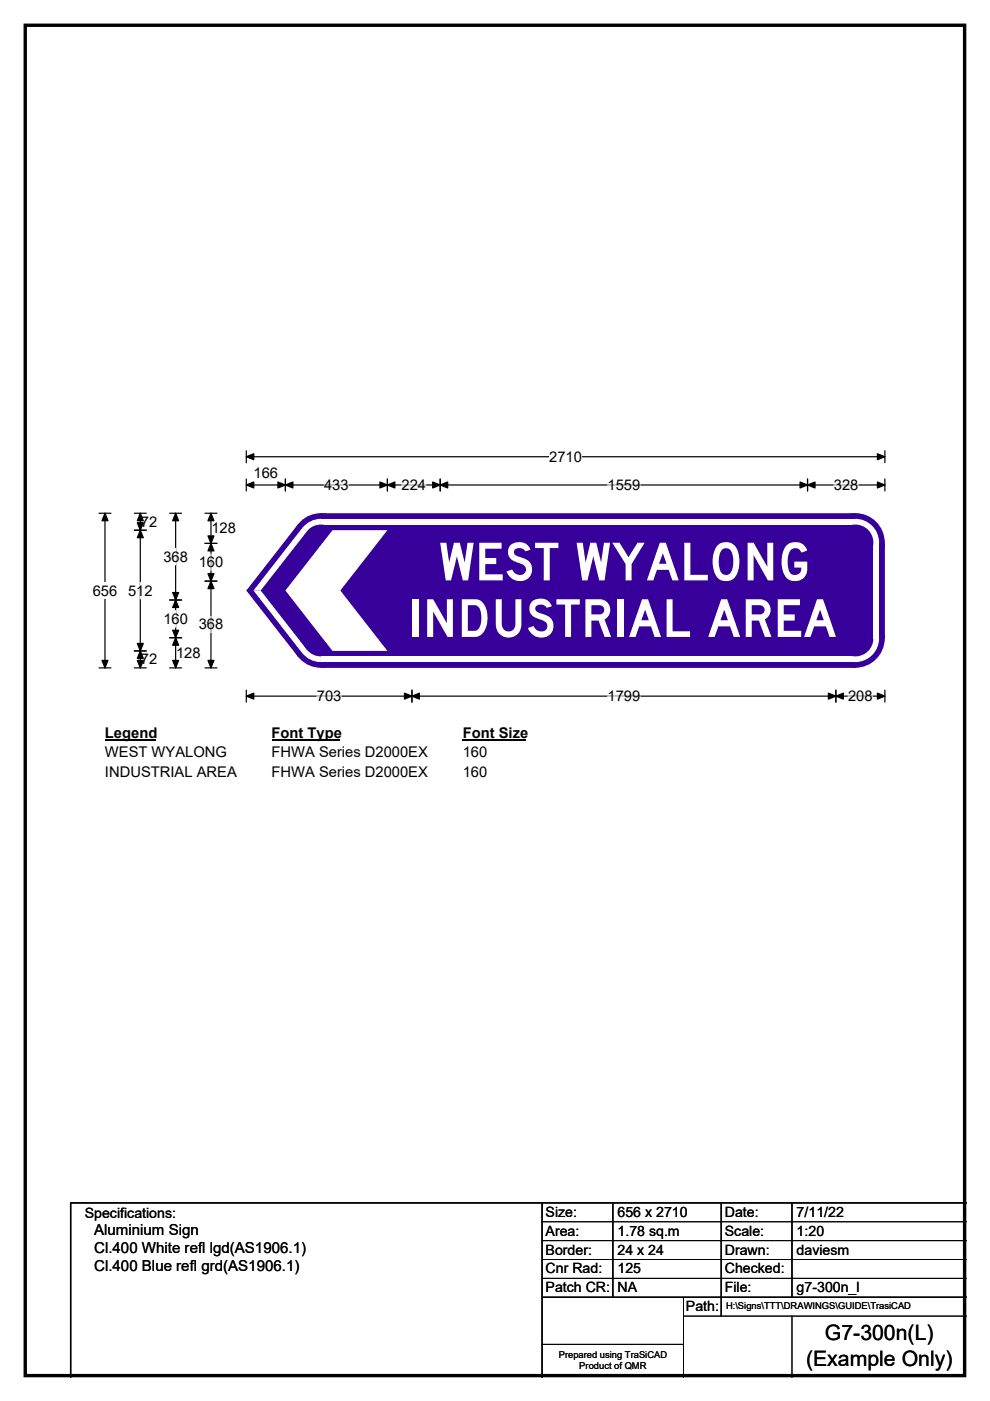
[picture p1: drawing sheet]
<svg xmlns="http://www.w3.org/2000/svg" width="210mm" height="297mm" viewBox="0 0 210 297" stroke-linecap="round" stroke-linejoin="round" font-family="sans-serif">
<path d="M5.4 5.4h199.2v286.3h-199.2z" fill="none" stroke="#000" stroke-width=".72"/>
<path d="M52.2 96.8h135.5M52.2 95.6v2.5M187.7 95.6v2.5" fill="none" stroke="#000" stroke-width=".25"/>
<path d="M52.2 96.8l1.6-.6v1.3zM186.1 96.2l1.6 .6-1.6 .7z" fill="#000" stroke="#000" stroke-width=".25"/>
<path d="M116.5 95.1h6.9v3.5h-6.9z" fill="#fff"/>
<g fill="none" stroke="#000" stroke-width=".25">
<path d="M21 108.8h2.5M22.3 108.8v32.8M52.2 102.8h135.5M52.2 101.6v2.5M60.5 101.6v2.5M82.2 101.6v2.5M93.4 101.6v2.5M171.3 101.6v2.5M187.7 101.6v2.5M21 141.6h2.5M52.2 146.3v2.6M52.2 147.6h135.5"/>
<path d="M87.4 146.3v2.6M177.3 146.3v2.6M187.7 146.3v2.6"/>
</g>
<g fill="#000" stroke="#000" stroke-width=".25">
<path d="M22.3 108.8l.6 1.6h-1.3zM52.2 102.8l1.6-.6v1.3zM60.5 102.8l1.6-.6v1.3zM58.9 102.2l1.6 .6-1.6 .7zM80.6 102.2l1.6 .6-1.6 .7zM82.2 102.8l1.6-.6v1.3zM91.8 102.2l1.6 .6-1.6 .7zM93.4 102.8l1.6-.6v1.3zM169.7 102.2l1.6 .6-1.6 .7zM171.3 102.8l1.6-.6v1.3zM186.1 102.2l1.6 .6-1.6 .7zM21.6 140h1.3l-.6 1.6z"/>
<path d="M52.2 147.6l1.6-.6v1.2zM87.4 147.6l1.6-.6v1.2zM85.8 147l1.6 .6-1.6 .6zM175.7 147l1.6 .6-1.6 .6zM177.3 147.6l1.6-.6v1.2zM186.1 147l1.6 .6-1.6 .6z"/>
</g>
<path d="M68.7 102.8h5.3M85.2 102.8h5.2M128.9 102.8h6.9M176.9 102.8h5.2M67.2 147.6h5.2M128.9 147.6h6.9M179.9 147.6h5.2" fill="none" stroke="#fff" stroke-width=".25"/>
<path d="M19.7 123.5h5.2v3.5h-5.2z" fill="#fff"/>
<g fill="none" stroke="#000" stroke-width=".25">
<path d="M28.5 112.4h2.5M28.5 108.8h2.5M29.8 108.8v32.8M36 108.8h2.5M37.3 108.8v32.8M43.5 108.8h2.5M43.5 115.2h2.5M44.7 108.8v32.8M28.5 138h2.5M36 127.2h2.5M36 135.2h2.5M43.5 123.2h2.5"/>
<path d="M28.5 141.6h2.5M36 141.6h2.5M43.5 141.6h2.5"/>
</g>
<g fill="#000" stroke="#000" stroke-width=".25">
<path d="M29.8 112.4l.6 1.6h-1.3zM29.8 108.8l.6 1.6h-1.3zM29.1 110.8h1.3l-.6 1.6zM37.3 108.8l.6 1.6h-1.3zM44.7 115.2l.7 1.6h-1.3zM44.7 108.8l.7 1.6h-1.3zM44.1 113.6h1.3l-.7 1.6zM29.1 136.4h1.3l-.6 1.6zM29.8 138l.6 1.6h-1.3zM37.3 127.2l.6 1.6h-1.3zM36.6 133.6h1.3l-.6 1.6zM36.6 125.6h1.3l-.6 1.6z"/>
<path d="M37.3 135.2l.6 1.6h-1.3zM44.1 121.6h1.3l-.7 1.6zM44.7 123.2l.7 1.6h-1.3zM29.1 140h1.3l-.6 1.6zM36.6 140h1.3l-.6 1.6zM44.1 140h1.3l-.7 1.6z"/>
</g>
<path d="M37.3 116.3v3.5M44.7 117.5v3.4M29.8 123.5v3.5M37.3 129.5v3.5M44.7 130.7v3.5" fill="none" stroke="#fff" stroke-width=".25"/>
<path d="M22.3 153.6h10.7v3.5h-10.7z" fill="#fff"/>
<path d="M22.3 156.9h10.7" fill="none" stroke="#000" stroke-width=".32"/>
<path d="M57.6 153.6h14.4v3.5h-14.4z" fill="#fff"/>
<path d="M57.6 156.9h14.4" fill="none" stroke="#000" stroke-width=".32"/>
<path d="M98.1 153.6h13.5v3.5h-13.5z" fill="#fff"/>
<path d="M98.1 156.9h13.5" fill="none" stroke="#000" stroke-width=".32"/>
<g fill="#fff">
<path d="M22.3 157.8h25.7v3.5h-25.7z"/>
<path d="M57.6 157.8h33.1v3.5h-33.1z"/>
<path d="M98.1 157.8h5.3v3.5h-5.3z"/>
<path d="M22.3 162h27.8v3.5h-27.8z"/>
<path d="M57.6 162h33.1v3.5h-33.1z"/>
<path d="M98.1 162h5.3v3.5h-5.3z"/>
</g>
<g fill="#37009b">
<path d="M63.2 111.2l4.9-2.4h113.3l6.3 6.3v20.3l-6.3 6.2h-113.3l-4.9-2.4-10.8-13.8v-.3z" fill-rule="evenodd"/>
<path d="M52.4 125h.3v.4h-.3z" fill-rule="evenodd"/>
<circle cx="68.1" cy="115" r="6.2"/>
<circle cx="68.1" cy="135.3" r="6.2"/>
<circle cx="181.4" cy="135.3" r="6.2"/>
<circle cx="181.4" cy="115" r="6.2"/>
</g>
<g fill="#fff">
<path d="M68.1 110h113.4v1.2h-113.4z" fill-rule="evenodd"/>
<path d="M64.6 111.5a5 5 0 0 1 3.5-1.5v5.1l-4-3.1z" fill-rule="evenodd"/>
</g>
<circle cx="68.1" cy="115.1" r="3.8" fill="#37009b"/>
<g fill="#fff">
<path d="M64.1 111.9l1 .8-9.8 12.5h-1.5z"/>
<path d="M53.8 125.2h1.5l9.8 12.6-1 .7z"/>
<path d="M64.1 138.4l4-3.1v5.1a5 5 0 0 1-4-2z" fill-rule="evenodd"/>
</g>
<circle cx="68.1" cy="135.3" r="3.8" fill="#37009b"/>
<g fill="#fff">
<path d="M68.1 139.2h113.4v1.2h-113.4z" fill-rule="evenodd"/>
<path d="M181.4 135.3h5.1a5 5 0 0 1-5.1 5.1z" fill-rule="evenodd"/>
</g>
<circle cx="181.4" cy="135.3" r="3.8" fill="#37009b"/>
<g fill="#fff">
<path d="M185.3 115h1.2v20.4h-1.2z" fill-rule="evenodd"/>
<path d="M181.4 110a5 5 0 0 1 5.1 5l-5.1 .1z" fill-rule="evenodd"/>
</g>
<circle cx="181.4" cy="115.1" r="3.8" fill="#37009b"/>
<path d="M70.5 112.4h11.7l-10 12.8 10 12.8h-11.7l-10-12.8z" fill-rule="evenodd" fill="#fff"/>
<path d="M115 255v37M130 255v20M153 255v24M168 255v20M205 255h-190v37M115 275h90" fill="none" stroke="#000" stroke-width=".3"/>
<path d="M115 259h90M115 263h90M115 267h90M115 271h90M145 279h60M145 275v17M168 279v13M115 285h30" fill="none" stroke="#000" stroke-width=".21"/>
<g font-size="11.1" fill="#fff">
<text x="93.1" y="123.1">WEST WYALONG</text>
<text x="86.4" y="135">INDUSTRIAL AREA</text>
</g>
<g font-size="4.5">
<text x="175" y="284.2">G7-300n(L)</text>
<text x="171" y="289.6">(Example Only)</text>
</g>
<g font-size="3.2">
<text x="20" y="261.9">Aluminium Sign</text>
<text x="20" y="265.7">Cl.400 White refl lgd(AS1906.1)</text>
<text x="20" y="269.6">Cl.400 Blue refl grd(AS1906.1)</text>
</g>
<g font-size="3.1">
<text x="53.8" y="101.4">166</text>
<text x="116.5" y="97.9">2710</text>
<text x="68.7" y="103.9">433</text>
<text x="85.2" y="103.9">224</text>
<text x="128.9" y="103.9">1559</text>
<text x="176.9" y="103.9">328</text>
<text x="29.9" y="111.7">72</text>
<text x="44.9" y="113.1">128</text>
<text x="34.6" y="119.1">368</text>
<text x="42.1" y="120.3">160</text>
<text x="19.7" y="126.3">656</text>
<text x="27.2" y="126.3">512</text>
<text x="34.6" y="132.2">160</text>
<text x="42.1" y="133.5">368</text>
<text x="29.9" y="140.8">72</text>
<text x="37.4" y="139.4">128</text>
<text x="67.2" y="148.7">703</text>
<text x="128.9" y="148.7">1799</text>
<text x="179.9" y="148.7">208</text>
<text x="22.3" y="156.4">Legend</text>
<text x="22.3" y="160.6">WEST WYALONG</text>
<text x="57.6" y="156.4">Font Type</text>
<text x="57.6" y="160.6">FHWA Series D2000EX</text>
<text x="98.1" y="156.4">Font Size</text>
<text x="98.1" y="160.6">160</text>
<text x="22.3" y="164.8">INDUSTRIAL AREA</text>
<text x="57.6" y="164.8">FHWA Series D2000EX</text>
<text x="98.1" y="164.8">160</text>
</g>
<g font-size="3">
<text x="115.7" y="258">Size:</text>
<text x="131" y="258">656 x 2710</text>
<text x="153.7" y="258">Date:</text>
<text x="169" y="258">7/11/22</text>
<text x="18" y="258.2">Specifications:</text>
<text x="115.7" y="262">Area:</text>
<text x="131" y="262">1.78 sq.m</text>
<text x="153.7" y="262">Scale:</text>
<text x="169" y="262">1:20</text>
<text x="115.7" y="266">Border:</text>
<text x="115.7" y="270">Cnr Rad:</text>
<text x="131" y="266">24 x 24</text>
<text x="131" y="270">125</text>
<text x="153.7" y="266">Drawn:</text>
<text x="153.7" y="270">Checked:</text>
<text x="169" y="266">daviesm</text>
<text x="115.7" y="274">Patch CR:</text>
<text x="131" y="274">NA</text>
<text x="153.7" y="274">File:</text>
<text x="169" y="274">g7-300n_l</text>
<text x="145.5" y="278">Path:</text>
</g>
<g font-size="2">
<text x="154" y="277.6">H:\Signs\TTT\DRAWINGS\GUIDE\TrasiCAD</text>
<text x="118.5" y="287.8">Prepared using TraSiCAD</text>
<text x="122.9" y="290.2">Product of QMR</text>
</g>
</svg>
